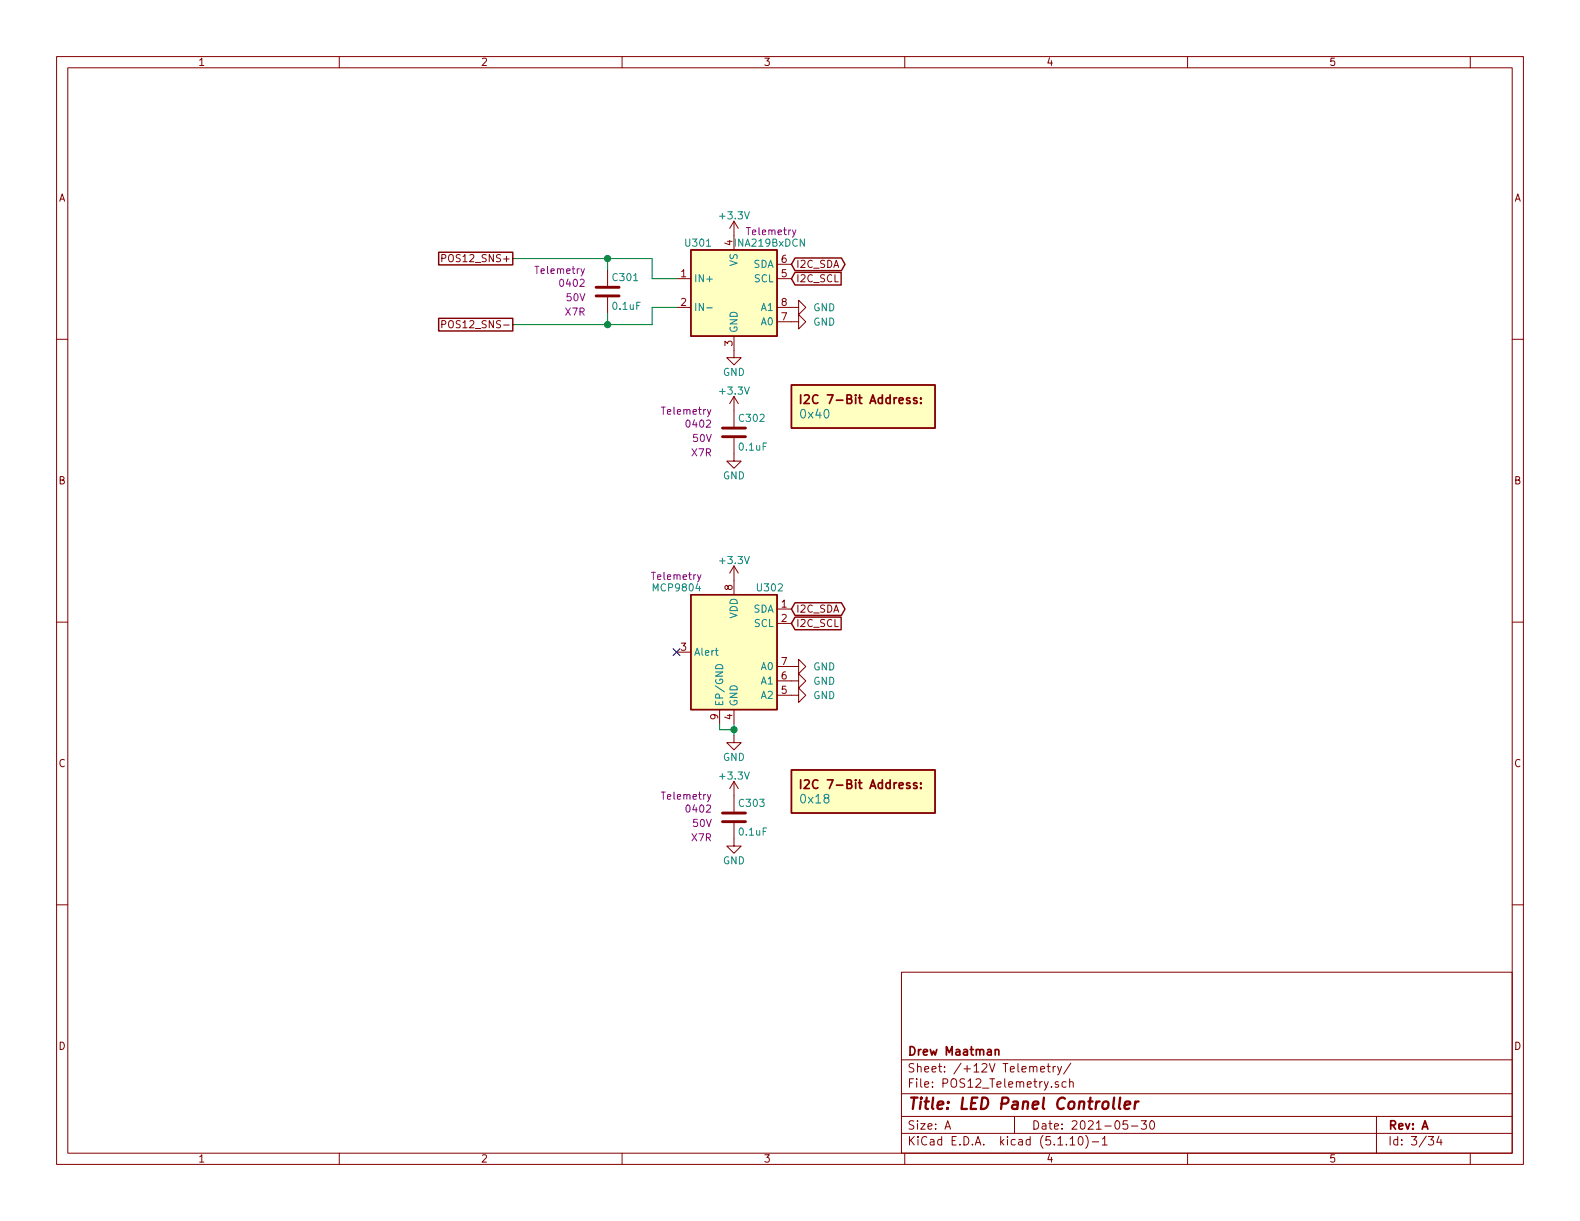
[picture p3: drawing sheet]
EESchema Schematic File Version 4
EELAYER 30 0
EELAYER END
$Descr A 11000 8500
encoding utf-8
Sheet 3 34
Title "LED Panel Controller"
Date "2021-05-30"
Rev "A"
Comp "Drew Maatman"
Comment1 ""
Comment2 ""
Comment3 ""
Comment4 ""
$EndDescr
Text GLabel 3570 1800 0    50   UnSpc ~ 0
POS12_SNS+
Text GLabel 3570 2260 0    50   UnSpc ~ 0
POS12_SNS-
$Comp
L power:GND #PWR?
U 1 1
P 5110 2440
AR Path="/5E0652BA/607862C9" Ref="#PWR?"  Part="1" 
AR Path="/5E0A0E29/607862C9" Ref="#PWR?"  Part="1" 
AR Path="/5E052856/607862C9" Ref="#PWR?"  Part="1" 
AR Path="/5EAE2D84/607862C9" Ref="#PWR?"  Part="1" 
AR Path="/5F581B58/607862C9" Ref="#PWR0302"  Part="1" 
AR Path="/5F581B77/607862C9" Ref="#PWR?"  Part="1" 
F 0 "#PWR0302" H 5110 2190 50  0001 C CNN
F 1 "GND" H 5110 2290 50  0000 C CNN
F 2 "" H 5110 2440 50  0001 C CNN
F 3 "" H 5110 2440 50  0001 C CNN
	1    5110 2440
	1    0    0    -1  
$EndComp
$Comp
L power:+3.3V #PWR?
U 1 1
P 5110 1640
AR Path="/5E0652BA/607862CB" Ref="#PWR?"  Part="1" 
AR Path="/5E0A0E29/607862CB" Ref="#PWR?"  Part="1" 
AR Path="/5E052856/607862CB" Ref="#PWR?"  Part="1" 
AR Path="/5EAE2D84/607862CB" Ref="#PWR?"  Part="1" 
AR Path="/5F581B58/607862CB" Ref="#PWR0301"  Part="1" 
AR Path="/5F581B77/607862CB" Ref="#PWR?"  Part="1" 
F 0 "#PWR0301" H 5110 1490 50  0001 C CNN
F 1 "+3.3V" H 5110 1780 50  0000 C CNN
F 2 "" H 5110 1640 50  0001 C CNN
F 3 "" H 5110 1640 50  0001 C CNN
	1    5110 1640
	1    0    0    -1  
$EndComp
Text GLabel 5510 1940 2    50   Input ~ 0
I2C_SCL
$Comp
L power:+3.3V #PWR?
U 1 1
P 5110 2860
AR Path="/5E0652BA/607862CD" Ref="#PWR?"  Part="1" 
AR Path="/5E0A0E29/607862CD" Ref="#PWR?"  Part="1" 
AR Path="/5E052856/607862CD" Ref="#PWR?"  Part="1" 
AR Path="/5EAE2D84/607862CD" Ref="#PWR?"  Part="1" 
AR Path="/5F581B58/607862CD" Ref="#PWR0303"  Part="1" 
AR Path="/5F581B77/607862CD" Ref="#PWR?"  Part="1" 
F 0 "#PWR0303" H 5110 2710 50  0001 C CNN
F 1 "+3.3V" H 5110 3000 50  0000 C CNN
F 2 "" H 5110 2860 50  0001 C CNN
F 3 "" H 5110 2860 50  0001 C CNN
	1    5110 2860
	1    0    0    -1  
$EndComp
$Comp
L power:GND #PWR?
U 1 1
P 5110 3160
AR Path="/5E0652BA/607862D2" Ref="#PWR?"  Part="1" 
AR Path="/5E0A0E29/607862D2" Ref="#PWR?"  Part="1" 
AR Path="/5E052856/607862D2" Ref="#PWR?"  Part="1" 
AR Path="/5EAE2D84/607862D2" Ref="#PWR?"  Part="1" 
AR Path="/5F581B58/607862D2" Ref="#PWR0304"  Part="1" 
AR Path="/5F581B77/607862D2" Ref="#PWR?"  Part="1" 
F 0 "#PWR0304" H 5110 2910 50  0001 C CNN
F 1 "GND" H 5110 3010 50  0000 C CNN
F 2 "" H 5110 3160 50  0001 C CNN
F 3 "" H 5110 3160 50  0001 C CNN
	1    5110 3160
	1    0    0    -1  
$EndComp
Text GLabel 5510 1840 2    50   BiDi ~ 0
I2C_SDA
$Comp
L Custom_Library:I2C_Address DOC?
U 1 1
P 6010 2880
AR Path="/5E0652BA/607862D5" Ref="DOC?"  Part="1" 
AR Path="/5E0A0E29/607862D5" Ref="DOC?"  Part="1" 
AR Path="/5E052856/607862D5" Ref="DOC?"  Part="1" 
AR Path="/5EAE2D84/607862D5" Ref="DOC?"  Part="1" 
AR Path="/5F581B58/607862D5" Ref="DOC301"  Part="1" 
AR Path="/5F581B77/607862D5" Ref="DOC?"  Part="1" 
F 0 "DOC301" H 6010 3130 60  0001 C CNN
F 1 "0x40" H 5560 2880 60  0000 L CNN
F 2 "" H 6010 3230 60  0001 C CNN
F 3 "" H 6010 3230 60  0001 C CNN
	1    6010 2880
	1    0    0    -1  
$EndComp
$Comp
L power:GND #PWR?
U 1 1
P 5110 5120
AR Path="/5B3E071A/5E2AA995" Ref="#PWR?"  Part="1" 
AR Path="/5E0652BA/5E2AA995" Ref="#PWR?"  Part="1" 
AR Path="/5E0A0E29/5E2AA995" Ref="#PWR?"  Part="1" 
AR Path="/5E052856/5E2AA995" Ref="#PWR?"  Part="1" 
AR Path="/5EAE2D84/5E2AA995" Ref="#PWR?"  Part="1" 
AR Path="/5F581B58/5E2AA995" Ref="#PWR0306"  Part="1" 
AR Path="/5F581B77/5E2AA995" Ref="#PWR?"  Part="1" 
F 0 "#PWR0306" H 5110 4870 50  0001 C CNN
F 1 "GND" H 5110 4970 50  0000 C CNN
F 2 "" H 5110 5120 50  0001 C CNN
F 3 "" H 5110 5120 50  0001 C CNN
	1    5110 5120
	-1   0    0    -1  
$EndComp
Wire Wire Line
	5110 5120 5110 5080
Wire Wire Line
	5110 5080 5110 5040
Wire Wire Line
	5110 5080 5010 5080
Wire Wire Line
	5010 5080 5010 5040
Connection ~ 5110 5080
$Comp
L power:+3.3V #PWR?
U 1 1
P 5110 4040
AR Path="/5E0652BA/607862E4" Ref="#PWR?"  Part="1" 
AR Path="/5E0A0E29/607862E4" Ref="#PWR?"  Part="1" 
AR Path="/5E052856/607862E4" Ref="#PWR?"  Part="1" 
AR Path="/5EAE2D84/607862E4" Ref="#PWR?"  Part="1" 
AR Path="/5F581B58/607862E4" Ref="#PWR0305"  Part="1" 
AR Path="/5F581B77/607862E4" Ref="#PWR?"  Part="1" 
F 0 "#PWR0305" H 5110 3890 50  0001 C CNN
F 1 "+3.3V" H 5110 4180 50  0000 C CNN
F 2 "" H 5110 4040 50  0001 C CNN
F 3 "" H 5110 4040 50  0001 C CNN
	1    5110 4040
	-1   0    0    -1  
$EndComp
$Comp
L Sensor_Temperature:MCP9804_DFN U?
U 1 1
P 5110 4540
AR Path="/5B3E071A/607862E8" Ref="U?"  Part="1" 
AR Path="/5E0652BA/607862E8" Ref="U?"  Part="1" 
AR Path="/5E0A0E29/607862E8" Ref="U?"  Part="1" 
AR Path="/5E052856/607862E8" Ref="U?"  Part="1" 
AR Path="/5EAE2D84/607862E8" Ref="U?"  Part="1" 
AR Path="/5F581B58/607862E8" Ref="U302"  Part="1" 
AR Path="/5F581B77/607862E8" Ref="U?"  Part="1" 
F 0 "U302" H 4860 4990 50  0000 C CNN
F 1 "MCP9804" H 5510 4990 50  0000 C CNN
F 2 "Package_DFN_QFN:DFN-8-1EP_3x2mm_P0.5mm_EP1.3x1.5mm" H 4010 4040 50  0001 C CNN
F 3 "http://ww1.microchip.com/downloads/en/DeviceDoc/22203b.pdf" H 4860 4990 50  0001 C CNN
F 4 "MCP9804T-E/MCCT-ND" H 5110 4540 50  0001 C CNN "Digi-Key PN"
F 5 "Telemetry" H 5510 5070 50  0000 C CNN "Configuration"
	1    5110 4540
	-1   0    0    -1  
$EndComp
Text GLabel 5510 4340 2    50   Input ~ 0
I2C_SCL
Text GLabel 5510 4240 2    50   BiDi ~ 0
I2C_SDA
NoConn ~ 4710 4540
$Comp
L power:+3.3V #PWR?
U 1 1
P 5110 5540
AR Path="/5E0652BA/5E2AA9A6" Ref="#PWR?"  Part="1" 
AR Path="/5E0A0E29/5E2AA9A6" Ref="#PWR?"  Part="1" 
AR Path="/5E052856/5E2AA9A6" Ref="#PWR?"  Part="1" 
AR Path="/5EAE2D84/5E2AA9A6" Ref="#PWR?"  Part="1" 
AR Path="/5F581B58/5E2AA9A6" Ref="#PWR0307"  Part="1" 
AR Path="/5F581B77/5E2AA9A6" Ref="#PWR?"  Part="1" 
F 0 "#PWR0307" H 5110 5390 50  0001 C CNN
F 1 "+3.3V" H 5110 5680 50  0000 C CNN
F 2 "" H 5110 5540 50  0001 C CNN
F 3 "" H 5110 5540 50  0001 C CNN
	1    5110 5540
	1    0    0    -1  
$EndComp
$Comp
L power:GND #PWR?
U 1 1
P 5110 5840
AR Path="/5E0652BA/607862EE" Ref="#PWR?"  Part="1" 
AR Path="/5E0A0E29/607862EE" Ref="#PWR?"  Part="1" 
AR Path="/5E052856/607862EE" Ref="#PWR?"  Part="1" 
AR Path="/5EAE2D84/607862EE" Ref="#PWR?"  Part="1" 
AR Path="/5F581B58/607862EE" Ref="#PWR0308"  Part="1" 
AR Path="/5F581B77/607862EE" Ref="#PWR?"  Part="1" 
F 0 "#PWR0308" H 5110 5590 50  0001 C CNN
F 1 "GND" H 5110 5690 50  0000 C CNN
F 2 "" H 5110 5840 50  0001 C CNN
F 3 "" H 5110 5840 50  0001 C CNN
	1    5110 5840
	1    0    0    -1  
$EndComp
$Comp
L Custom_Library:I2C_Address DOC?
U 1 1
P 6010 5560
AR Path="/5E0652BA/5E2AA9AF" Ref="DOC?"  Part="1" 
AR Path="/5E0A0E29/5E2AA9AF" Ref="DOC?"  Part="1" 
AR Path="/5E052856/5E2AA9AF" Ref="DOC?"  Part="1" 
AR Path="/5EAE2D84/5E2AA9AF" Ref="DOC?"  Part="1" 
AR Path="/5F581B58/5E2AA9AF" Ref="DOC302"  Part="1" 
AR Path="/5F581B77/5E2AA9AF" Ref="DOC?"  Part="1" 
F 0 "DOC302" H 6010 5810 60  0001 C CNN
F 1 "0x18" H 5560 5560 60  0000 L CNN
F 2 "" H 6010 5910 60  0001 C CNN
F 3 "" H 6010 5910 60  0001 C CNN
	1    6010 5560
	1    0    0    -1  
$EndComp
Wire Wire Line
	4230 2260 4230 2180
Wire Wire Line
	4230 1880 4230 1800
$Comp
L Analog_ADC:INA219BxDCN U301
U 1 1
P 5110 2040
F 0 "U301" H 4860 2390 50  0000 C CNN
F 1 "INA219BxDCN" H 5360 2390 50  0000 C CNN
F 2 "Package_TO_SOT_SMD:SOT-23-8" H 5760 1690 50  0001 C CNN
F 3 "http://www.ti.com/lit/ds/symlink/ina219.pdf" H 5460 1940 50  0001 C CNN
F 4 "296-46420-1-ND" H 5110 2040 50  0001 C CNN "Digi-Key PN"
F 5 "Telemetry" H 5370 2470 50  0000 C CNN "Configuration"
	1    5110 2040
	1    0    0    -1  
$EndComp
Wire Wire Line
	4710 1940 4540 1940
Wire Wire Line
	4540 1940 4540 1800
Wire Wire Line
	4540 1800 4230 1800
Connection ~ 4230 1800
Wire Wire Line
	4710 2140 4540 2140
Wire Wire Line
	4540 2140 4540 2260
Wire Wire Line
	4540 2260 4230 2260
Connection ~ 4230 2260
$Comp
L Custom_Library:C_Custom C?
U 1 1
P 4230 2030
AR Path="/5B3E071A/6078634C" Ref="C?"  Part="1" 
AR Path="/5E0652BA/6078634C" Ref="C?"  Part="1" 
AR Path="/5E0A0E29/6078634C" Ref="C?"  Part="1" 
AR Path="/5E052856/6078634C" Ref="C?"  Part="1" 
AR Path="/5EAE2D84/6078634C" Ref="C?"  Part="1" 
AR Path="/5F581B58/6078634C" Ref="C301"  Part="1" 
AR Path="/5F581B77/6078634C" Ref="C?"  Part="1" 
F 0 "C301" H 4255 2130 50  0000 L CNN
F 1 "0.1uF" H 4255 1930 50  0000 L CNN
F 2 "Capacitors_SMD:C_0402" H 4268 1880 50  0001 C CNN
F 3 "" H 4255 2130 50  0001 C CNN
F 4 "0402" H 4080 2090 50  0000 R CNN "display_footprint"
F 5 "50V" H 4080 1990 50  0000 R CNN "Voltage"
F 6 "X7R" H 4080 1890 50  0000 R CNN "Dielectric"
F 7 "Telemetry" H 4080 2180 50  0000 R CNN "Configuration"
F 8 "490-10698-1-ND" H 4230 2030 50  0001 C CNN "Digi-Key PN"
	1    4230 2030
	1    0    0    -1  
$EndComp
Wire Wire Line
	3570 1800 4230 1800
Wire Wire Line
	3570 2260 4230 2260
$Comp
L Custom_Library:C_Custom C?
U 1 1
P 5110 5690
AR Path="/5B3E071A/6078634F" Ref="C?"  Part="1" 
AR Path="/5E0652BA/6078634F" Ref="C?"  Part="1" 
AR Path="/5E0A0E29/6078634F" Ref="C?"  Part="1" 
AR Path="/5E052856/6078634F" Ref="C?"  Part="1" 
AR Path="/5EAE2D84/6078634F" Ref="C?"  Part="1" 
AR Path="/5F581B58/6078634F" Ref="C303"  Part="1" 
AR Path="/5F581B77/6078634F" Ref="C?"  Part="1" 
F 0 "C303" H 5135 5790 50  0000 L CNN
F 1 "0.1uF" H 5135 5590 50  0000 L CNN
F 2 "Capacitors_SMD:C_0402" H 5148 5540 50  0001 C CNN
F 3 "" H 5135 5790 50  0001 C CNN
F 4 "0402" H 4960 5750 50  0000 R CNN "display_footprint"
F 5 "50V" H 4960 5650 50  0000 R CNN "Voltage"
F 6 "X7R" H 4960 5550 50  0000 R CNN "Dielectric"
F 7 "Telemetry" H 4960 5840 50  0000 R CNN "Configuration"
F 8 "490-10698-1-ND" H 5110 5690 50  0001 C CNN "Digi-Key PN"
	1    5110 5690
	1    0    0    -1  
$EndComp
$Comp
L Custom_Library:C_Custom C?
U 1 1
P 5110 3010
AR Path="/5B3E071A/60786352" Ref="C?"  Part="1" 
AR Path="/5E0652BA/60786352" Ref="C?"  Part="1" 
AR Path="/5E0A0E29/60786352" Ref="C?"  Part="1" 
AR Path="/5E052856/60786352" Ref="C?"  Part="1" 
AR Path="/5EAE2D84/60786352" Ref="C?"  Part="1" 
AR Path="/5F581B58/60786352" Ref="C302"  Part="1" 
AR Path="/5F581B77/60786352" Ref="C?"  Part="1" 
F 0 "C302" H 5135 3110 50  0000 L CNN
F 1 "0.1uF" H 5135 2910 50  0000 L CNN
F 2 "Capacitors_SMD:C_0402" H 5148 2860 50  0001 C CNN
F 3 "" H 5135 3110 50  0001 C CNN
F 4 "0402" H 4960 3070 50  0000 R CNN "display_footprint"
F 5 "50V" H 4960 2970 50  0000 R CNN "Voltage"
F 6 "X7R" H 4960 2870 50  0000 R CNN "Dielectric"
F 7 "Telemetry" H 4960 3160 50  0000 R CNN "Configuration"
F 8 "490-10698-1-ND" H 5110 3010 50  0001 C CNN "Digi-Key PN"
	1    5110 3010
	1    0    0    -1  
$EndComp
$Comp
L power:GND #PWR?
U 1 1
P 5510 4640
AR Path="/5B3E071A/6075C75F" Ref="#PWR?"  Part="1" 
AR Path="/5E0652BA/6075C75F" Ref="#PWR?"  Part="1" 
AR Path="/5E0A0E29/6075C75F" Ref="#PWR?"  Part="1" 
AR Path="/5E052856/6075C75F" Ref="#PWR?"  Part="1" 
AR Path="/5EAE2D84/6075C75F" Ref="#PWR?"  Part="1" 
AR Path="/5F581B58/6075C75F" Ref="#PWR0311"  Part="1" 
AR Path="/5F581B77/6075C75F" Ref="#PWR?"  Part="1" 
F 0 "#PWR0311" H 5510 4390 50  0001 C CNN
F 1 "GND" V 5510 4490 50  0000 R CNN
F 2 "" H 5510 4640 50  0001 C CNN
F 3 "" H 5510 4640 50  0001 C CNN
	1    5510 4640
	0    -1   1    0   
$EndComp
$Comp
L power:GND #PWR?
U 1 1
P 5510 4740
AR Path="/5B3E071A/6075CA69" Ref="#PWR?"  Part="1" 
AR Path="/5E0652BA/6075CA69" Ref="#PWR?"  Part="1" 
AR Path="/5E0A0E29/6075CA69" Ref="#PWR?"  Part="1" 
AR Path="/5E052856/6075CA69" Ref="#PWR?"  Part="1" 
AR Path="/5EAE2D84/6075CA69" Ref="#PWR?"  Part="1" 
AR Path="/5F581B58/6075CA69" Ref="#PWR0312"  Part="1" 
AR Path="/5F581B77/6075CA69" Ref="#PWR?"  Part="1" 
F 0 "#PWR0312" H 5510 4490 50  0001 C CNN
F 1 "GND" V 5510 4590 50  0000 R CNN
F 2 "" H 5510 4740 50  0001 C CNN
F 3 "" H 5510 4740 50  0001 C CNN
	1    5510 4740
	0    -1   1    0   
$EndComp
$Comp
L power:GND #PWR?
U 1 1
P 5510 4840
AR Path="/5B3E071A/6075CB93" Ref="#PWR?"  Part="1" 
AR Path="/5E0652BA/6075CB93" Ref="#PWR?"  Part="1" 
AR Path="/5E0A0E29/6075CB93" Ref="#PWR?"  Part="1" 
AR Path="/5E052856/6075CB93" Ref="#PWR?"  Part="1" 
AR Path="/5EAE2D84/6075CB93" Ref="#PWR?"  Part="1" 
AR Path="/5F581B58/6075CB93" Ref="#PWR0313"  Part="1" 
AR Path="/5F581B77/6075CB93" Ref="#PWR?"  Part="1" 
F 0 "#PWR0313" H 5510 4590 50  0001 C CNN
F 1 "GND" V 5510 4690 50  0000 R CNN
F 2 "" H 5510 4840 50  0001 C CNN
F 3 "" H 5510 4840 50  0001 C CNN
	1    5510 4840
	0    -1   1    0   
$EndComp
$Comp
L power:GND #PWR?
U 1 1
P 5510 2140
AR Path="/5B3E071A/60772B1B" Ref="#PWR?"  Part="1" 
AR Path="/5E0652BA/60772B1B" Ref="#PWR?"  Part="1" 
AR Path="/5E0A0E29/60772B1B" Ref="#PWR?"  Part="1" 
AR Path="/5E052856/60772B1B" Ref="#PWR?"  Part="1" 
AR Path="/5EAE2D84/60772B1B" Ref="#PWR?"  Part="1" 
AR Path="/5F581B58/60772B1B" Ref="#PWR0309"  Part="1" 
AR Path="/5F581B77/60772B1B" Ref="#PWR?"  Part="1" 
F 0 "#PWR0309" H 5510 1890 50  0001 C CNN
F 1 "GND" V 5510 1990 50  0000 R CNN
F 2 "" H 5510 2140 50  0001 C CNN
F 3 "" H 5510 2140 50  0001 C CNN
	1    5510 2140
	0    -1   1    0   
$EndComp
$Comp
L power:GND #PWR?
U 1 1
P 5510 2240
AR Path="/5B3E071A/60772F5B" Ref="#PWR?"  Part="1" 
AR Path="/5E0652BA/60772F5B" Ref="#PWR?"  Part="1" 
AR Path="/5E0A0E29/60772F5B" Ref="#PWR?"  Part="1" 
AR Path="/5E052856/60772F5B" Ref="#PWR?"  Part="1" 
AR Path="/5EAE2D84/60772F5B" Ref="#PWR?"  Part="1" 
AR Path="/5F581B58/60772F5B" Ref="#PWR0310"  Part="1" 
AR Path="/5F581B77/60772F5B" Ref="#PWR?"  Part="1" 
F 0 "#PWR0310" H 5510 1990 50  0001 C CNN
F 1 "GND" V 5510 2090 50  0000 R CNN
F 2 "" H 5510 2240 50  0001 C CNN
F 3 "" H 5510 2240 50  0001 C CNN
	1    5510 2240
	0    -1   1    0   
$EndComp
$EndSCHEMATC
